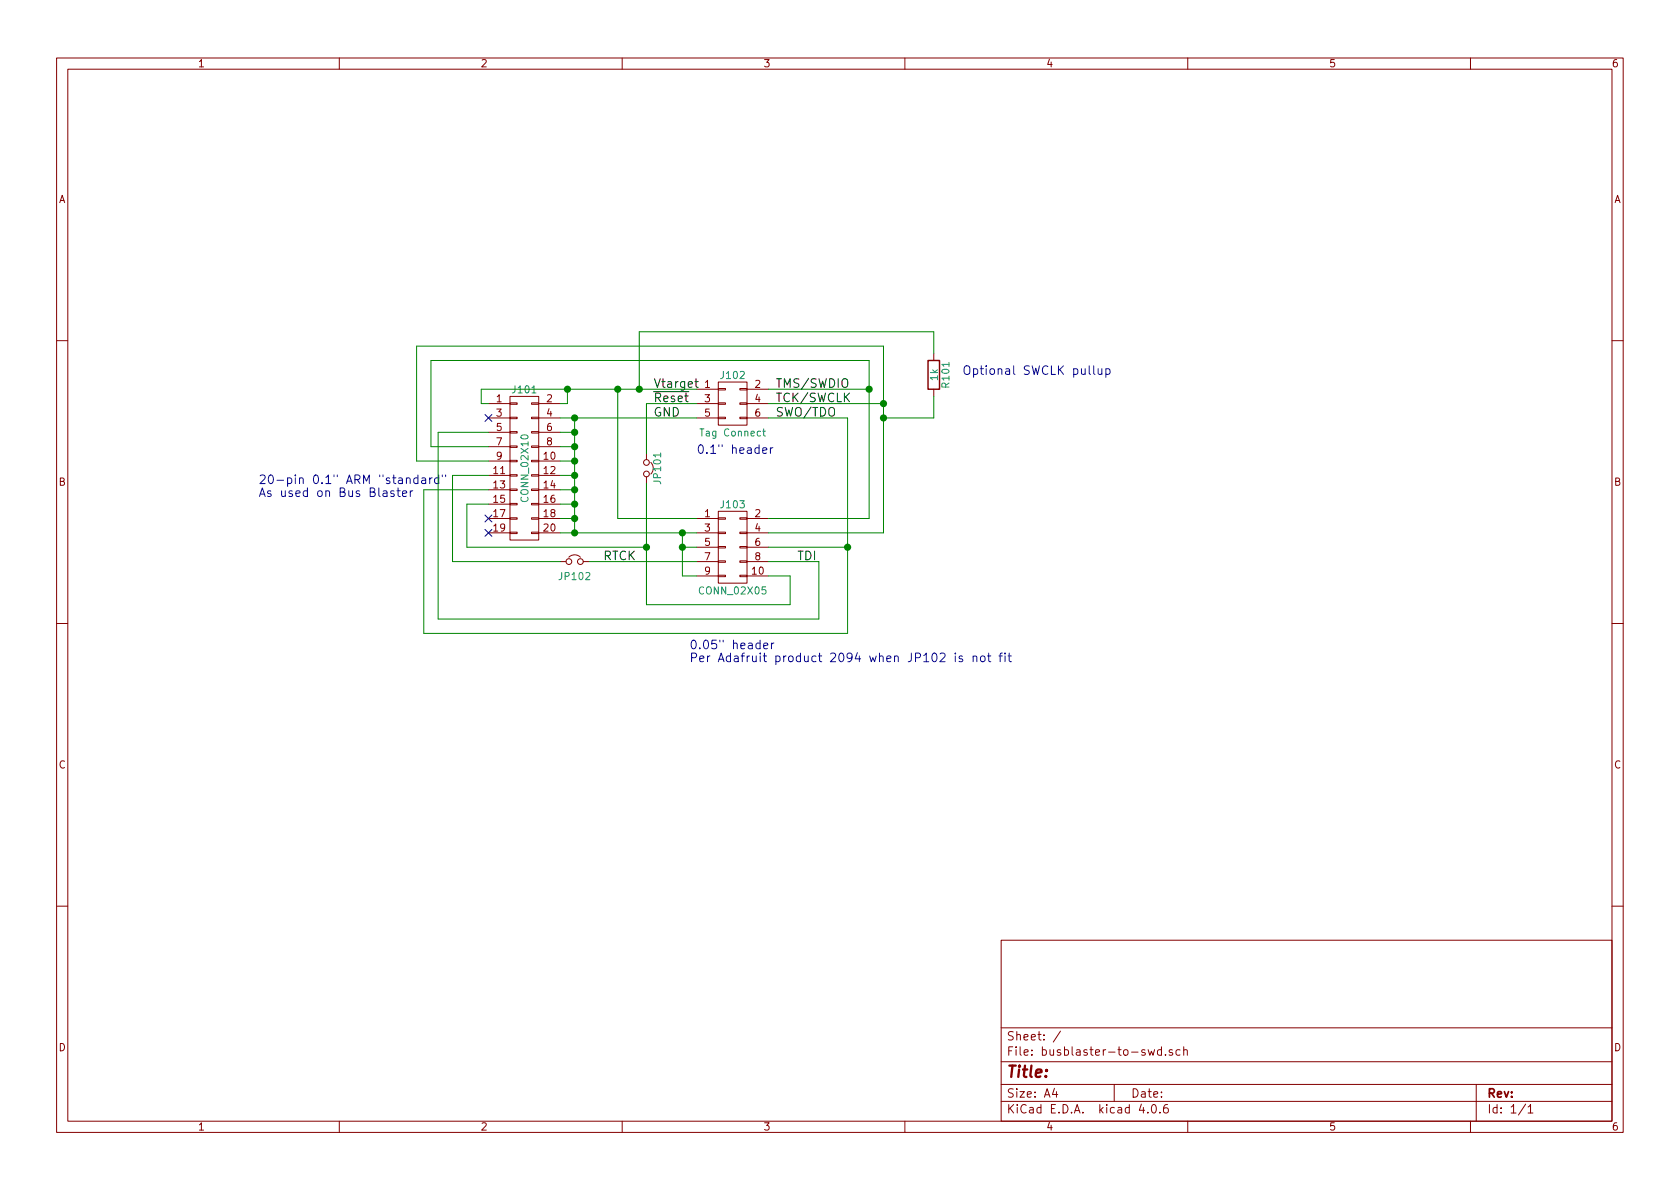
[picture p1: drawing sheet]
EESchema Schematic File Version 2
LIBS:power
LIBS:device
LIBS:transistors
LIBS:conn
LIBS:linear
LIBS:regul
LIBS:74xx
LIBS:cmos4000
LIBS:adc-dac
LIBS:memory
LIBS:xilinx
LIBS:microcontrollers
LIBS:dsp
LIBS:microchip
LIBS:analog_switches
LIBS:motorola
LIBS:texas
LIBS:intel
LIBS:audio
LIBS:interface
LIBS:digital-audio
LIBS:philips
LIBS:display
LIBS:cypress
LIBS:siliconi
LIBS:opto
LIBS:atmel
LIBS:contrib
LIBS:valves
LIBS:busblaster-to-swd-cache
EELAYER 25 0
EELAYER END
$Descr A4 11693 8268
encoding utf-8
Sheet 1 1
Title ""
Date ""
Rev ""
Comp ""
Comment1 ""
Comment2 ""
Comment3 ""
Comment4 ""
$EndDescr
$Comp
L CONN_02X10 J101
U 1 1
P 3650 3250
F 0 "J101" H 3650 3800 50  0000 C CNN
F 1 "CONN_02X10" V 3650 3250 50  0000 C CNN
F 2 "Pin_Headers:Pin_Header_Straight_2x10_Pitch2.54mm" H 3650 2050 50  0001 C CNN
F 3 "" H 3650 2050 50  0001 C CNN
	1    3650 3250
	1    0    0    -1  
$EndComp
$Comp
L CONN_02X03 J102
U 1 1
P 5100 2800
F 0 "J102" H 5100 3000 50  0000 C CNN
F 1 "Tag Connect" H 5100 2600 50  0000 C CNN
F 2 "Pin_Headers:Pin_Header_Straight_2x03_Pitch2.54mm" H 5100 1600 50  0001 C CNN
F 3 "" H 5100 1600 50  0001 C CNN
	1    5100 2800
	1    0    0    -1  
$EndComp
Text Notes 1800 3450 0    60   ~ 0
20-pin 0.1" ARM "standard"\nAs used on Bus Blaster
Text Label 4550 2700 0    60   ~ 0
Vtarget
Text Label 4550 2900 0    60   ~ 0
GND
Text Label 5400 2700 0    60   ~ 0
TMS/SWDIO
Text Label 5400 2800 0    60   ~ 0
TCK/SWCLK
Text Label 4550 2800 0    60   ~ 0
~Reset
$Comp
L CONN_02X05 J103
U 1 1
P 5100 3800
F 0 "J103" H 5100 4100 50  0000 C CNN
F 1 "CONN_02X05" H 5100 3500 50  0000 C CNN
F 2 "Pin_Headers:Pin_Header_Straight_2x05_Pitch1.27mm" H 5100 2600 50  0001 C CNN
F 3 "" H 5100 2600 50  0001 C CNN
	1    5100 3800
	1    0    0    -1  
$EndComp
Text Notes 4850 3150 0    60   ~ 0
0.1" header
Text Notes 4800 4600 0    60   ~ 0
0.05" header\nPer Adafruit product 2094 when JP102 is not fit
Wire Wire Line
	3400 2800 3350 2800
Wire Wire Line
	3350 2800 3350 2700
Wire Wire Line
	3350 2700 4850 2700
Wire Wire Line
	3900 3700 4850 3700
Wire Wire Line
	4000 2900 4000 3700
Wire Wire Line
	3900 3000 4000 3000
Connection ~ 4000 3000
Wire Wire Line
	3900 3100 4000 3100
Connection ~ 4000 3100
Wire Wire Line
	3900 3200 4000 3200
Connection ~ 4000 3200
Wire Wire Line
	3900 3300 4000 3300
Connection ~ 4000 3300
Wire Wire Line
	3900 3400 4000 3400
Connection ~ 4000 3400
Wire Wire Line
	3900 3500 4000 3500
Connection ~ 4000 3500
Wire Wire Line
	3900 3600 4000 3600
Connection ~ 4000 3600
Wire Wire Line
	3900 2800 3950 2800
Wire Wire Line
	2900 3200 3400 3200
Wire Wire Line
	2900 3200 2900 2400
Wire Wire Line
	2900 2400 6150 2400
Wire Wire Line
	3400 3100 3000 3100
Wire Wire Line
	3000 3100 3000 2500
Wire Wire Line
	3000 2500 6050 2500
Wire Wire Line
	3950 2800 3950 2700
Connection ~ 3950 2700
Wire Wire Line
	6050 2500 6050 3600
Wire Wire Line
	6150 2400 6150 3700
Wire Wire Line
	4300 2700 4300 3600
Wire Wire Line
	3900 2900 4850 2900
Wire Wire Line
	3400 3500 3250 3500
Wire Wire Line
	3250 3500 3250 3800
Wire Wire Line
	3250 3800 4500 3800
Wire Wire Line
	4500 3350 4500 4200
Wire Wire Line
	4750 3700 4750 4000
Wire Wire Line
	4750 3800 4850 3800
Wire Wire Line
	4750 4000 4850 4000
Connection ~ 4750 3800
Wire Wire Line
	4300 3600 4850 3600
Connection ~ 4750 3700
Connection ~ 4000 3700
Wire Wire Line
	6050 3600 5350 3600
Wire Wire Line
	6150 3700 5350 3700
Text Label 5400 2900 0    60   ~ 0
SWO/TDO
Wire Wire Line
	3400 3400 2950 3400
Wire Wire Line
	2950 3400 2950 4400
Wire Wire Line
	5900 4400 2950 4400
Wire Wire Line
	5900 2900 5900 4400
Wire Wire Line
	5900 3800 5350 3800
Text Label 5550 3900 0    60   ~ 0
TDI
Wire Wire Line
	3400 3000 3050 3000
Wire Wire Line
	3050 3000 3050 4300
Wire Wire Line
	3050 4300 5700 4300
Wire Wire Line
	5700 4300 5700 3900
Wire Wire Line
	5700 3900 5350 3900
Wire Wire Line
	4500 4200 5500 4200
Wire Wire Line
	5500 4200 5500 4000
Wire Wire Line
	5500 4000 5350 4000
Connection ~ 4500 3800
NoConn ~ 3400 2900
NoConn ~ 3400 3600
NoConn ~ 3400 3700
Connection ~ 4300 2700
Wire Wire Line
	4500 2800 4850 2800
Connection ~ 4000 2900
Wire Wire Line
	5350 2700 6050 2700
Connection ~ 6050 2700
Wire Wire Line
	5350 2800 6150 2800
Connection ~ 6150 2800
$Comp
L Jumper_NC_Small JP101
U 1 1
P 4500 3250
F 0 "JP101" H 4500 3330 50  0000 C CNN
F 1 "Jumper_NC_Small" H 4510 3190 50  0001 C CNN
F 2 "Resistors_SMD:R_0603_HandSoldering" H 4500 3250 50  0001 C CNN
F 3 "" H 4500 3250 50  0001 C CNN
	1    4500 3250
	0    1    1    0   
$EndComp
Wire Wire Line
	4500 3150 4500 2800
$Comp
L Jumper_NC_Small JP102
U 1 1
P 4000 3900
F 0 "JP102" H 4000 3800 50  0000 C CNN
F 1 "Jumper_NC_Small" H 4010 3840 50  0001 C CNN
F 2 "Resistors_SMD:R_0603_HandSoldering" H 4000 3900 50  0001 C CNN
F 3 "" H 4000 3900 50  0001 C CNN
	1    4000 3900
	1    0    0    -1  
$EndComp
Wire Wire Line
	3400 3300 3150 3300
Wire Wire Line
	3150 3300 3150 3900
Wire Wire Line
	3150 3900 3900 3900
Wire Wire Line
	4100 3900 4850 3900
Text Label 4200 3900 0    60   ~ 0
RTCK
$Comp
L R R101
U 1 1
P 6500 2600
F 0 "R101" V 6580 2600 50  0000 C CNN
F 1 "1k" V 6500 2600 50  0000 C CNN
F 2 "Resistors_SMD:R_0603_HandSoldering" V 6430 2600 50  0001 C CNN
F 3 "" H 6500 2600 50  0001 C CNN
	1    6500 2600
	1    0    0    -1  
$EndComp
Wire Wire Line
	6150 2900 6500 2900
Wire Wire Line
	6500 2900 6500 2750
Connection ~ 6150 2900
Wire Wire Line
	6500 2450 6500 2300
Wire Wire Line
	6500 2300 4450 2300
Wire Wire Line
	4450 2300 4450 2700
Connection ~ 4450 2700
Text Notes 6700 2600 0    60   ~ 0
Optional SWCLK pullup
Wire Wire Line
	5350 2900 5900 2900
Connection ~ 5900 3800
$EndSCHEMATC
